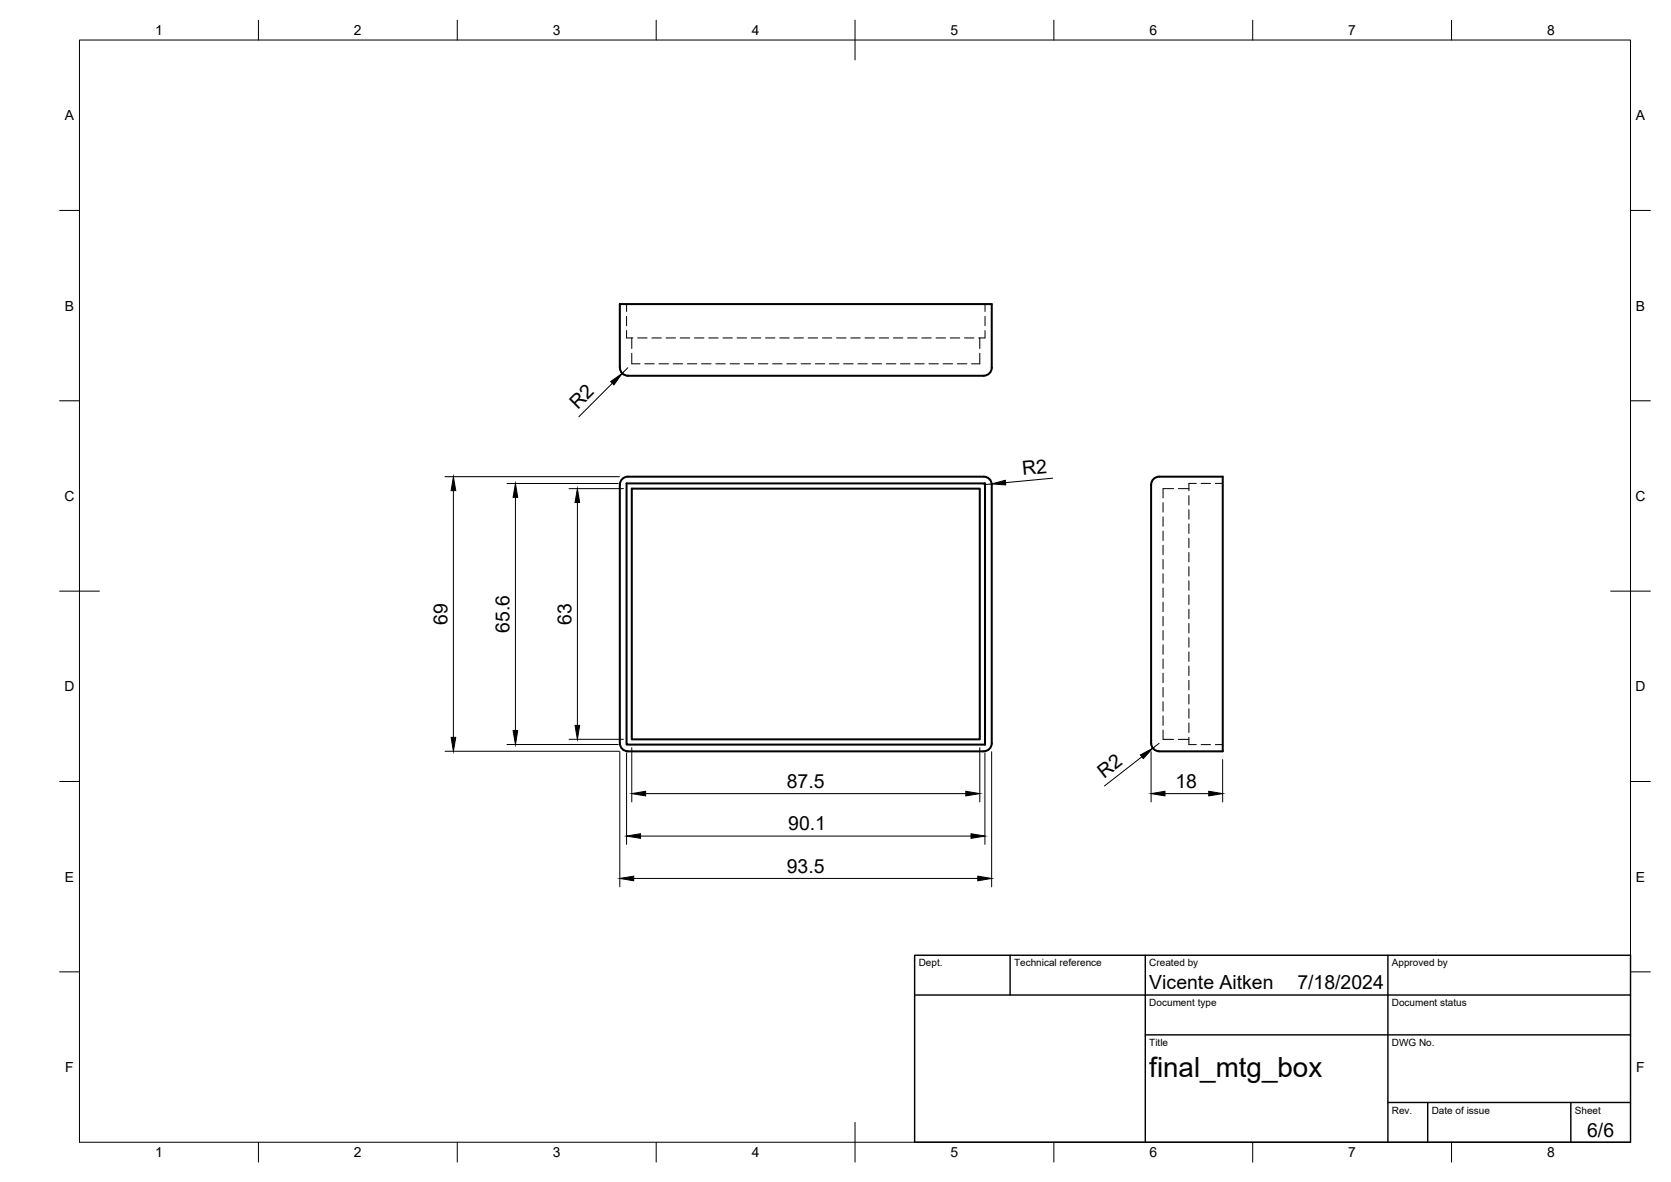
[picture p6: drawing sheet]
<svg xmlns="http://www.w3.org/2000/svg" width="420mm" height="297mm" viewBox="0 0 420 297" stroke-linecap="round" stroke-linejoin="round" font-family="sans-serif">
<!-- layer: Visible -->
<path d="M155.9 92.4a2.04 2.04 0 0 0 2 2h89.5a2 2 0 0 0 2-2v-16h-93.5v16M291.4 119.8h16v69h-16M291.5 119.8a2 2 0 0 0-2 2M155.9 121.8v65M155.9 121.8a2 2 0 0 1 2-2h89.5a2 2 0 0 1 2 2M157.5 121.5h90.2v65.6h-90.2zM158.9 122.8h87.5v63h-87.5zM249.4 121.8v65a2 2 0 0 1-2 2M289.4 121.8v65M155.9 186.8a2 2 0 0 0 2 2M157.9 188.8h89.5M289.5 186.8a2 2 0 0 0 2 2" fill="none" stroke="#000" stroke-width=".51"/>
<!-- layer: Hidden -->
<g fill="none" stroke="#000" stroke-width=".25">
<path d="M157.5 76.4v1.9M157.5 79.5v2.4M247.7 76.4v1.9M247.7 79.5v2.4M157.5 83.1v1.8h1.7M158.9 84.9v2.7M158.9 88.8v2.6h2M160.3 84.9h2.4M162.1 91.4h2.4M163.9 84.9h2.4M165.7 91.4h2.4M167.5 84.9h2.4"/>
<path d="M169.3 91.4h2.3M171 84.9h2.4M172.8 91.4h2.4M174.6 84.9h2.4M176.4 91.4h2.4M178.2 84.9h2.4M180 91.4h2.4M181.8 84.9h2.3M183.6 91.4h2.3M185.3 84.9h2.4M187.1 91.4h2.4M188.9 84.9h2.4"/>
<path d="M190.7 91.4h2.4M192.5 84.9h2.4M194.3 91.4h2.4M196.1 84.9h2.3M197.8 91.4h2.4M199.6 84.9h2.4M201.4 91.4h2.4M203.2 84.9h2.4M205 91.4h2.4M206.8 84.9h2.3M208.6 91.4h2.3M210.4 84.9h2.3"/>
<path d="M212.1 91.4h2.4M213.9 84.9h2.4M215.7 91.4h2.4M217.5 84.9h2.4M219.3 91.4h2.4M221.1 84.9h2.3M222.8 91.4h2.4M224.6 84.9h2.4M226.4 91.4h2.4M228.2 84.9h2.4M230 91.4h2.4M231.8 84.9h2.4"/>
<path d="M233.6 91.4h2.3M235.4 84.9h2.3M237.1 91.4h2.4M238.9 84.9h2.4M240.7 91.4h2.4M242.5 84.9h2.4M246.4 84.9v2.7M246.4 88.8v2.6h-2.1M247.7 83.1v1.8h-1.6M292.4 126.3v2.4M292.4 129.9v2.4M292.4 133.5v2.3"/>
<path d="M292.4 137v2.4M295.1 122.8h-2.7v2.3M296.3 122.8h2.6M298.9 124.5v2.4M298.9 128.1v2.4M298.9 131.7v2.4M298.9 135.2v2.4M298.9 138.8v2.4M300.8 121.5h-1.9v1.8M302 121.5h2.4M305.6 121.5h1.8M292.4 140.6v2.4"/>
<path d="M292.4 144.2v2.4M292.4 147.8v2.3M292.4 151.3v2.4M292.4 154.9v2.4M292.4 158.5v2.4M298.9 142.4v2.4M298.9 146v2.3M298.9 149.5v2.4M298.9 153.1v2.4M298.9 156.7v2.4M292.4 162v2.4M292.4 165.6v2.4"/>
<path d="M292.4 169.2v2.4M292.4 172.8v2.3M292.4 176.3v2.4M292.4 179.9v2.4M298.9 160.3v2.3M298.9 163.8v2.4M298.9 167.4v2.4M298.9 171v2.4M298.9 174.5v2.4M298.9 178.1v2.4M292.4 183.5v2.3h2.7M296.3 185.8h2.6"/>
<path d="M298.9 185.3v1.8h1.9M298.9 181.7v2.4M302 187.1h2.4M305.6 187.1h1.8"/>
</g>
<!-- layer: BORDER -->
<g fill="none" stroke="#000" stroke-width=".25">
<path d="M20 10.1h390v276.9h-390zM65 5.1v5M115 5.1v5M165 5.1v5M215 5.1v10M265 5.1v5M315 5.1v5M365 5.1v5M15 52.9h5M410 52.9h5M15 100.7h5M410 100.7h5"/>
<path d="M15 148.6h10M405 148.6h10M15 196.4h5M410 196.4h5M15 244.2h5M410 244.2h5M65 287v5M115 287v5M165 287v5M215 282.1v9.9M265 287v5M315 287v5"/>
<path d="M365 287v5"/>
</g>
<!-- layer: TITLEBLOCK -->
<path d="M230 240.1h180v46.9h-180zM230 250h180M254 240.1v9.9M288 240.1v46.9M349 240.1v46.9M288 260.1h122M349 277.1h61M359 277.1v9.9M395 277.1v9.9" fill="none" stroke="#000" stroke-width=".36"/>
<!-- layer: FD_Dimensions -->
<g fill="none" stroke="#000" stroke-width=".25">
<path d="M154 96.3l-8.5 8.4M155.9 91.9a2 2 0 0 0 2 2.5M157.9 92.4l-1.5 1.4M111.9 119.8h43.8M114 123.3v62M127.5 121.5h27.9M129.6 125v58.6M143.1 122.8h13.7M145.2 126.3v56M249.3 121.6l-1.9 .2M264.7 120.2l-11.9 1.1M111.9 188.8h43.8"/>
<path d="M127.5 187.1h27.9M143.1 185.8h13.7M155.9 188.9v34M157.5 189.2v23M158.9 187.9v13.6M162.3 199.4h80.5M246.4 187.9v13.6M247.6 189.2v23M249.3 188.9v34M287.1 190.2l-9.4 7.3M289.4 188.9v12.6M289.6 186a2 2 0 0 0 1.9 2.8"/>
<path d="M291.4 186.8l-1.5 1.2M292.9 199.4h11M307.4 190.9v10.6M161.1 210.1h83.1M159.3 220.8h86.6"/>
</g>
<g fill="#000" stroke="#000" stroke-width=".25">
<path d="M153.5 95.9l2.9-2.1-2 2.9zM114 119.8l.6 3.5h-1.2zM129.6 121.5l.6 3.5h-1.2zM145.2 122.8l.6 3.5h-1.2zM249.3 121.6l3.5-.9 .1 1.2zM113.4 185.3h1.2l-.6 3.5zM129 183.6h1.2l-.6 3.5zM144.6 182.3h1.2l-.6 3.5zM158.9 199.4l3.4-.6v1.2zM242.8 198.8l3.6 .6-3.6 .6zM286.7 189.7l3.2-1.7-2.4 2.6zM289.4 199.4l3.5-.6v1.2z"/>
<path d="M303.9 198.8l3.5 .6-3.5 .6zM157.5 210.1l3.6-.6v1.2zM244.2 209.5l3.4 .6-3.4 .6zM155.9 220.8l3.4-.6v1.1zM245.9 220.2l3.4 .6-3.4 .5z"/>
</g>
<text font-size="7" x="289" y="270.6">final_mtg_box</text>
<g font-size="4.9">
<text x="145.3" y="103" transform="rotate(-45 145.3 103)">R2</text>
<text x="257.2" y="119.5" transform="rotate(-5 257.2 119.5)">R2</text>
<text x="112.5" y="157" transform="rotate(-90 112.5 157)">69</text>
<text x="128.1" y="159" transform="rotate(-90 128.1 159)">65.6</text>
<text x="143.7" y="157" transform="rotate(-90 143.7 157)">63</text>
<text x="197.8" y="198">87.5</text>
<text x="277.6" y="195.8" transform="rotate(-38 277.6 195.8)">R2</text>
<text x="295.6" y="198">18</text>
<text x="198.2" y="208.6">90.1</text>
<text x="197.8" y="219.3">93.5</text>
<text x="289" y="248.5">Vicente Aitken</text>
<text x="326.2" y="248.5">7/18/2024</text>
<text x="399.1" y="285.7">6/6</text>
</g>
<g font-size="3.5">
<text x="39" y="8.8">1</text>
<text x="89" y="8.8">2</text>
<text x="139" y="8.8">3</text>
<text x="189" y="8.8">4</text>
<text x="239" y="8.8">5</text>
<text x="289" y="8.8">6</text>
<text x="339" y="8.8">7</text>
<text x="389" y="8.8">8</text>
<text x="16.3" y="30.2">A</text>
<text x="411.3" y="30.2">A</text>
<text x="16.3" y="78">B</text>
<text x="411.3" y="78">B</text>
<text x="16.2" y="125.9">C</text>
<text x="411.2" y="125.9">C</text>
<text x="16.2" y="173.7">D</text>
<text x="411.2" y="173.7">D</text>
<text x="16.3" y="221.6">E</text>
<text x="411.3" y="221.6">E</text>
<text x="16.4" y="269.4">F</text>
<text x="411.4" y="269.4">F</text>
<text x="39" y="290.8">1</text>
<text x="89" y="290.8">2</text>
<text x="139" y="290.8">3</text>
<text x="189" y="290.8">4</text>
<text x="239" y="290.8">5</text>
<text x="289" y="290.8">6</text>
<text x="339" y="290.8">7</text>
<text x="389" y="290.8">8</text>
</g>
<g font-size="2.5">
<text x="231" y="242.9">Dept.</text>
<text x="255" y="242.9">Technical reference</text>
<text x="289" y="242.9">Created by</text>
<text x="350" y="242.9">Approved by</text>
<text x="289" y="252.8">Document type</text>
<text x="350" y="252.8">Document status</text>
<text x="289" y="262.9">Title</text>
<text x="350" y="262.9">DWG No.</text>
<text x="350" y="279.9">Rev.</text>
<text x="360" y="279.9">Date of issue</text>
<text x="396" y="279.9">Sheet</text>
</g>
</svg>
